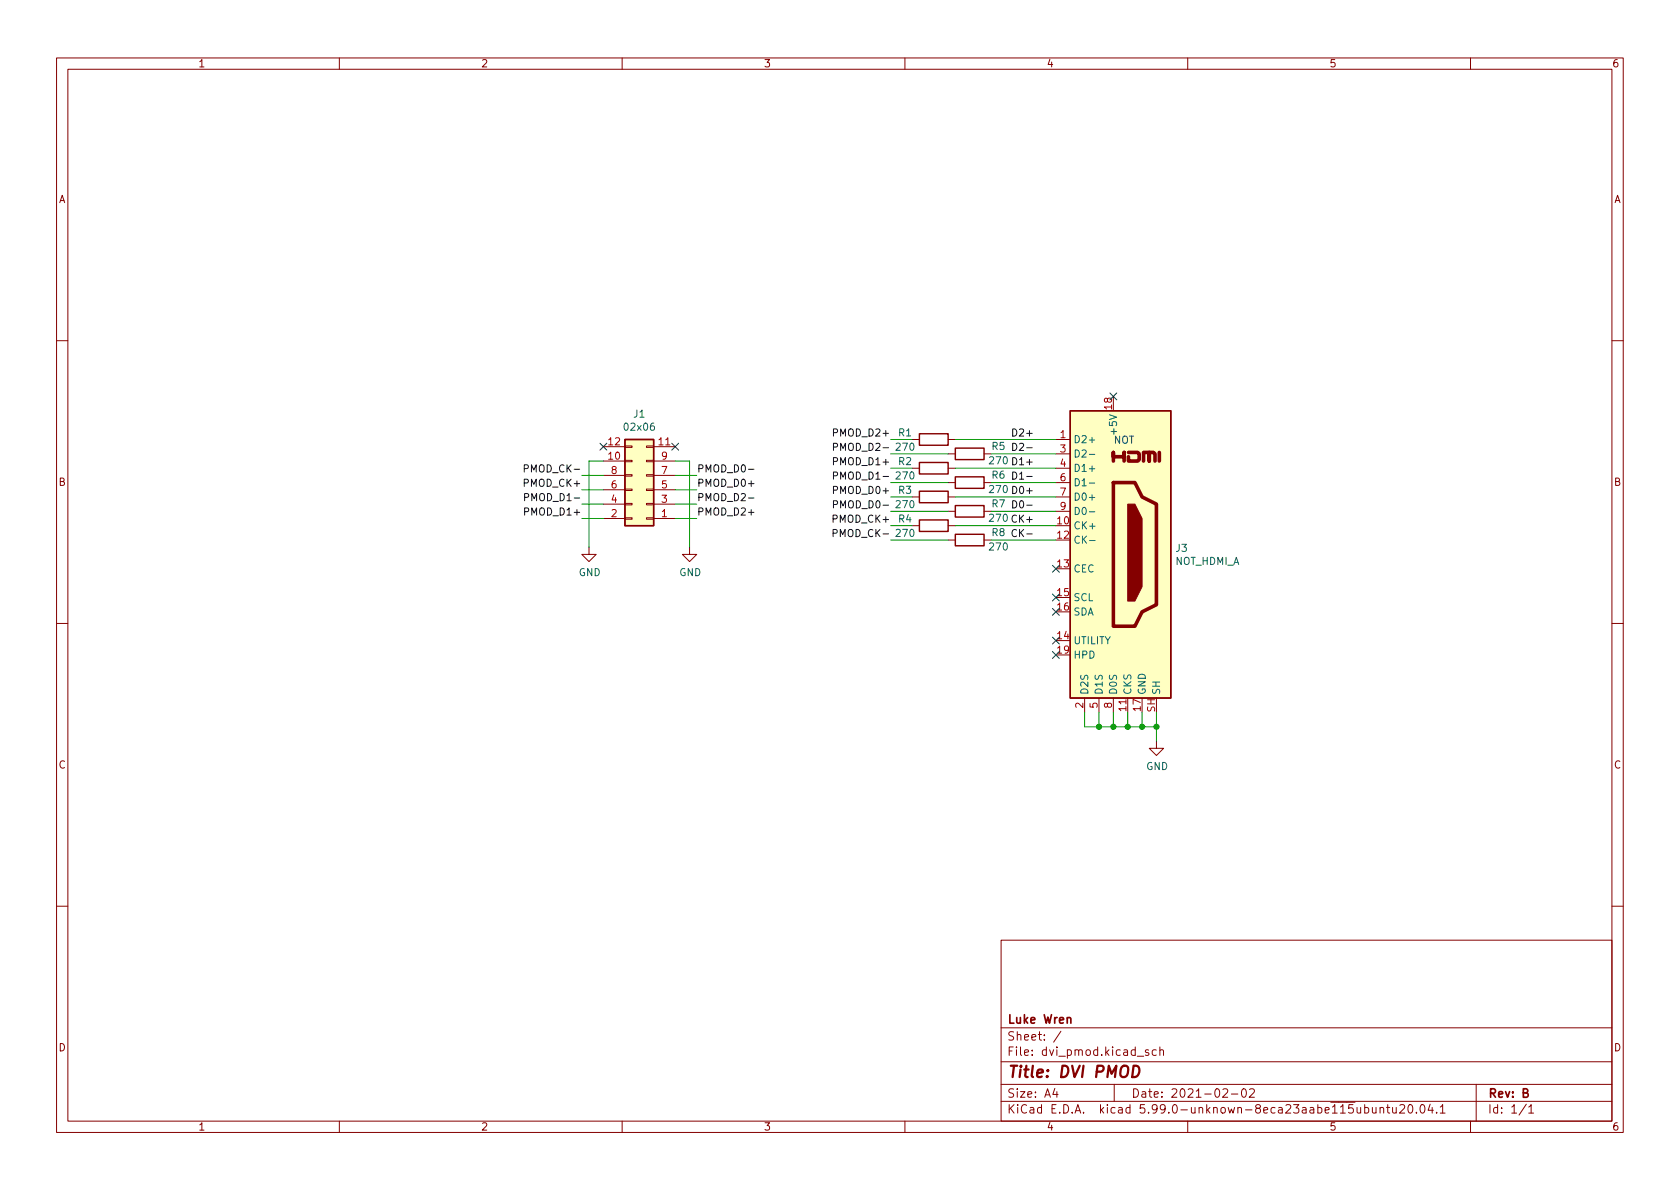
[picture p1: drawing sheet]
<svg xmlns="http://www.w3.org/2000/svg" width="297mm" height="210mm" viewBox="0 0 297 210" stroke-linecap="round" stroke-linejoin="round" font-family="sans-serif">
<g fill="none" stroke="#840000" stroke-width=".18">
<path d="M10 10.2h277v190.1h-277zM12 12.2h273v186.1h-273zM60 10.2v2M110 10.2v2M160 10.2v2M210 10.2v2M260 10.2v2M10 60.2h2M106.7 79h3.8M110.5 78.9h1.3v.2h-1.3zM114.3 78.9h1.3v.2h-1.3zM115.6 79h3.8"/>
<path d="M161.3 77.7h1.3M167.6 77.7h1.3M186.7 77.7h2.5M285 60.2h2M104.1 96.8v1.2h1.3l-1.3 1.3-1.2-1.3h1.2M106.7 91.7h3.8M106.7 81.5h3.8M106.7 89.1h3.8M106.7 86.6h3.8M106.7 84.1h3.8M110.5 81.4h1.3v.3h-1.3zM110.5 83.9h1.3v.3h-1.3z"/>
<path d="M110.5 89h1.3v.3h-1.3zM110.5 91.6h1.3v.2h-1.3zM110.5 86.5h1.3v.2h-1.3zM114.3 81.4h1.3v.3h-1.3zM114.3 83.9h1.3v.3h-1.3zM114.3 89h1.3v.3h-1.3zM114.3 91.6h1.3v.2h-1.3zM114.3 86.5h1.3v.2h-1.3zM115.6 91.7h3.8M115.6 81.5h3.8M115.6 89.1h3.8M115.6 86.6h3.8"/>
<path d="M115.6 84.1h3.8M121.9 96.8v1.2h1.3l-1.3 1.3-1.3-1.3h1.3M161.3 87.9h1.3M161.3 82.8h1.3M161.3 93h1.3M167.6 87.9h1.3M167.6 80.3h1.3M167.6 82.8h1.3M167.6 85.3h1.3M167.6 90.4h1.3M167.6 93h1.3M167.6 95.5h1.3"/>
<path d="M174 80.3h1.3M174 85.3h1.3M174 90.4h1.3M174 95.5h1.3M186.7 87.9h2.5M186.7 80.3h2.5M186.7 82.8h2.5M186.7 85.3h2.5M186.7 90.4h2.5M10 110.2h2M285 110.2h2M191.8 123.4v2.6"/>
<path d="M194.3 123.4v2.6M196.8 123.4v2.6M199.4 123.4v2.6M204.5 131.1v1.2h1.2l-1.2 1.3-1.3-1.3h1.3M10 160.2h2M177 166.3h108v32h-108zM285 160.2h2M60 198.3v2M110 198.3v2M160 198.3v2M177 194.8h108M177 191.8h108"/>
<path d="M177 187.8h108M177 181.8h108M186.5 192.5l-.4 1h1M186.9 193v1M187.6 182.4l-1.3 1.9M197 191.8v3M201.1 186.8h1.1M203.1 185.7l-.4-.1-.2 .2 .1 .3 .5 .1v.4h-.6M204.4 185.7l-.4-.1-.3 .3v.4l.2 .3h.5M205.1 185.8l.2-.2 .3 .1 .1 .9M205.1 185.1v1.5M210 198.3v2"/>
<path d="M216.2 192.7l.6-.2 .2 .2 .1 .3-1 1h1M217.7 193.5h1.2M219.7 192.6l.2-.1a.81 .81 0 0 1 .5 .7 .81 .81 0 0 1-.3 .8h-.1a.81 .81 0 0 1-.6-.6 .81 .81 0 0 1 .3-.8zM220.9 192.7l.6-.2 .2 .2 .1 .3-.9 1h.9M244 196l.2-.2 .4 .1v.9M244 195.8v1M245.1 195.8h.6M245.4 195.3v1.3l.3 .2M246.2 195.8l.1 1h.3l.3-.1M246.9 195.8v1M247.5 195.5l.6-.2 .2 .2 .1 .3-1 1h1M249.1 195.5l.2-.2a.81 .81 0 0 1 .6 .7 .81 .81 0 0 1-.3 .8h-.2a.81 .81 0 0 1-.3-1.3z"/>
<path d="M250.4 196.7v.1M251.3 195.4l.1-.1a.81 .81 0 0 1 .6 .7 .81 .81 0 0 1-.3 .8h-.1a.81 .81 0 0 1-.6-.6 .81 .81 0 0 1 .3-.8zM252.9 195.3l-.4 1h.9M253.2 195.8v1M254 196.7v.1M254.7 195.8l.4-.5v1.5M254.7 196.8h.8M260 198.3v2M261 191.8v6.5M269.9 195.3l-1.3 1.9M270.3 195.8l.4-.5v1.5M270.3 196.8h.9"/>
</g>
<path d="M200.4 188.5h.5a1.08 1.08 0 0 1 .6 1 1.08 1.08 0 0 1-.8 1h-.5z" fill="none" stroke="#840000" stroke-width=".4"/>
<path d="M188.7 180.1l.2-.2 .4 .1v.9" fill="none" stroke="#840000" stroke-width=".3"/>
<path d="M110.5 77.7h5.1v15.3h-5.1zM162.6 76.7h5v2h-5zM168.9 79.2h5.1v2.1h-5.1zM189.2 72.6h17.8v50.8h-17.8zM162.6 86.9h5v2h-5zM162.6 81.8h5v2h-5zM162.6 91.9h5v2.1h-5zM168.9 94.5h5.1v2h-5.1zM168.9 89.4h5.1v2h-5.1zM168.9 84.3h5.1v2.1h-5.1z" fill="none" stroke="#840000" stroke-width=".25"/>
<g fill="#ffffc2" stroke="#ffffc2" stroke-width=".18">
<path d="M110.5 77.7h5.1v15.3h-5.1z"/>
<path d="M189.2 72.6h17.8v50.8h-17.8z"/>
</g>
<path d="M196.8 81.5v-1.5v.8h2v-.8v1.5M196.8 85.3h3.9l1.2 2.6 2.6 1.2v17.8l-2.6 1.3-1.2 2.5h-3.9zM199.5 80h1.7l.2 .3v1l-.2 .2h-1.7v-.7M202.2 81.5v-1.5h1v1.5v-1.5h.8l.2 .3v1.2M205 80v1.5" fill="none" stroke="#840000" stroke-width=".63"/>
<path d="M199.4 89.1h1.3l1.2 2.6v12.1l-1.2 2.5h-1.3z" fill="#840000" stroke="#840000" stroke-width=".18"/>
<path d="M192.6 80.3h1M192.6 85.4h1M192.6 90.5h1M192.7 95.6h.9" fill="none" stroke="#006464" stroke-width=".18"/>
<g fill="none" stroke="#0f0f0f" stroke-width=".18">
<path d="M147.4 79.1l.6-.1 .1-.2-.1-.3-.6-.1v1.3M147.4 76.5h.6l.1-.2-.1-.3-.6-.2v1.3M179.1 75.8a.64 .64 0 0 1 .7 .7 .64 .64 0 0 1-.7 .6zM179.1 78.4a.64 .64 0 0 1 .7 .6 .64 .64 0 0 1-.7 .7zM92.7 82.9l.6-.1 .1-.2v-.3l-.7-.1v1.3M92.8 90.5l.6-.1 .1-.2-.1-.3-.6-.1v1.3M92.8 87.9h.6l.1-.2-.1-.3-.6-.1v1.2M132.3 83h1M132.3 88.1h1M147.3 94.3l.6-.1 .1-.1v-.4l-.7-.1v1.3M147.4 89.2h.6l.1-.2-.1-.3-.6-.2v1.3M147.4 86.7l.6-.1 .1-.2-.1-.3-.6-.1v1.3"/>
<path d="M147.4 84.1h.6l.1-.2-.1-.3-.6-.1v1.2M147.4 81.6l.6-.1 .1-.1-.1-.4-.6-.1v1.3M179.1 88.5a.64 .64 0 0 1 .7 .7 .64 .64 0 0 1-.7 .6zM179.1 86a.64 .64 0 0 1 .7 .6 .64 .64 0 0 1-.7 .7zM179.1 83.5a.64 .64 0 0 1 .7 .6 .64 .64 0 0 1-.7 .6zM179.1 80.9a.64 .64 0 0 1 .7 .7 .64 .64 0 0 1-.7 .6zM179.7 93.7a.6 .6 0 0 0-.8 .5 .6 .6 0 0 0 .6 .7l.2-.1"/>
</g>
<g fill="none" stroke="#009600" stroke-width=".18">
<path d="M157.5 77.7h3.8M168.9 77.7h17.8M102.9 84.1h3.8M102.9 86.6h3.8M102.9 89.1h3.8M102.9 91.7h3.8M106.7 81.5h-2.6v15.3M119.4 81.5h2.5v15.3M119.4 84.1h3.8M119.4 86.6h3.8M119.4 89.1h3.8M119.4 91.7h3.8"/>
<path d="M157.5 85.3h10.1M157.5 87.9h3.8M157.5 82.8h3.8M157.5 80.3h10.1M157.5 93h3.8M157.5 95.5h10.1M157.5 90.4h10.1M168.9 87.9h17.8M168.9 82.8h17.8M168.9 93h17.8M175.3 85.3h11.4M175.3 80.3h11.4"/>
<path d="M175.3 95.5h11.4M175.3 90.4h11.4M191.8 126v2.5h12.7M194.3 126v2.5M196.8 126v2.5M199.4 126v2.5M201.9 126v2.5M204.5 126v5.1"/>
</g>
<g fill="none" stroke="#000084" stroke-width=".18">
<path d="M106.1 78.4l1.2 1.2M107.3 78.4l-1.2 1.2M118.8 78.4l1.2 1.2M120 78.4l-1.2 1.2M196.2 69.5l1.3 1.2M197.5 69.5l-1.3 1.2M186.1 100l1.2 1.2M187.3 100l-1.2 1.2M186.1 115.2l1.2 1.2M186.1 105l1.2 1.3M186.1 107.6l1.2 1.2M186.1 112.7l1.2 1.2"/>
<path d="M187.3 115.2l-1.2 1.2M187.3 105l-1.2 1.3M187.3 107.6l-1.2 1.2M187.3 112.7l-1.2 1.2"/>
</g>
<g fill="#009600" stroke="#009600" stroke-width=".18">
<circle cx="194.3" cy="128.5" r=".46"/>
<circle cx="196.8" cy="128.5" r=".46"/>
<circle cx="199.4" cy="128.5" r=".46"/>
<circle cx="201.9" cy="128.5" r=".46"/>
<circle cx="204.5" cy="128.5" r=".46"/>
</g>
<text font-size="2.8" fill="#840000" x="178" y="190.6">Title: DVI PMOD</text>
<g font-size="2.1" fill="#840000">
<text x="178" y="184">Sheet: /</text>
<text x="178" y="181">Luke Wren</text>
<text x="178" y="186.7">File: dvi_pmod.kicad_sch</text>
<text x="178" y="196.9">KiCad E.D.A. kicad 5.99.0-unknown-8eca23aabe~115~ubuntu20.04.1</text>
<text x="178" y="194.1">Size: A4</text>
<text x="200" y="194.1">Date: 2021-02-02</text>
<text x="263" y="194.1">Rev: B</text>
<text x="263" y="196.9">Id: 1/1</text>
</g>
<g font-size="1.8" fill="#840000">
<text x="35" y="11.9">1</text>
<text x="85" y="11.9">2</text>
<text x="135" y="11.9">3</text>
<text x="185" y="11.9">4</text>
<text x="235" y="11.9">5</text>
<text x="285" y="11.9">6</text>
<text x="10.3" y="35.9">A</text>
<text x="285.3" y="35.9">A</text>
<text x="10.3" y="85.9">B</text>
<text x="285.3" y="85.9">B</text>
<text x="10.3" y="135.9">C</text>
<text x="285.3" y="135.9">C</text>
<text x="10.3" y="185.9">D</text>
<text x="285.3" y="185.9">D</text>
<text x="35" y="199.9">1</text>
<text x="85" y="199.9">2</text>
<text x="135" y="199.9">3</text>
<text x="185" y="199.9">4</text>
<text x="235" y="199.9">5</text>
<text x="285" y="199.9">6</text>
</g>
<g font-size="1.8" fill="#006464">
<text x="110.6" y="76.2">02x06</text>
<text x="112" y="73.8">J1</text>
<text x="158.9" y="77.2">R1</text>
<text x="197.5" y="76.3" transform="rotate(-90 197.5 76.3)">+5V</text>
<text x="158.9" y="82.2">R2</text>
<text x="175.1" y="82.1">270</text>
<text x="175.4" y="79.6">R5</text>
<text x="189.7" y="78.4">D2+</text>
<text x="189.7" y="80.9">D2-</text>
<text x="189.7" y="83.4">D1+</text>
<text x="158.9" y="87.3">R3</text>
<text x="175.1" y="87.2">270</text>
<text x="175.4" y="89.7">R7</text>
<text x="175.4" y="84.6">R6</text>
<text x="189.7" y="86">D1-</text>
<text x="189.7" y="88.5">D0+</text>
<text x="158.9" y="92.4">R4</text>
<text x="175.1" y="92.3">270</text>
<text x="175.4" y="94.8">R8</text>
<text x="189.7" y="93.6">CK+</text>
<text x="189.7" y="91.1">D0-</text>
<text x="102.3" y="101.9">GND</text>
<text x="120.1" y="101.9">GND</text>
<text x="175.1" y="97.3">270</text>
<text x="189.7" y="96.1">CK-</text>
<text x="189.7" y="101.2">CEC</text>
<text x="207.7" y="99.9">NOT_HDMI_A</text>
<text x="207.9" y="97.6">J3</text>
<text x="189.7" y="106.3">SCL</text>
<text x="189.7" y="113.9">UTILITY</text>
<text x="189.7" y="108.8">SDA</text>
<text x="189.7" y="116.5">HPD</text>
<text x="192.4" y="122.9" transform="rotate(-90 192.4 122.9)">D2S</text>
<text x="194.9" y="122.9" transform="rotate(-90 194.9 122.9)">D1S</text>
<text x="197.5" y="122.9" transform="rotate(-90 197.5 122.9)">D0S</text>
<text x="200" y="122.9" transform="rotate(-90 200 122.9)">CKS</text>
<text x="202.6" y="122.9" transform="rotate(-90 202.6 122.9)">GND</text>
<text x="205.1" y="122.9" transform="rotate(-90 205.1 122.9)">SH</text>
<text x="202.6" y="136.2">GND</text>
</g>
<g font-size="1.8" fill="#0f0f0f">
<text x="147.9" y="77.2">PMOD_D2+</text>
<text x="179.6" y="77.2">D2+</text>
<text x="93.4" y="83.5">PMOD_CK-</text>
<text x="123.2" y="83.5">PMOD_D0-</text>
<text x="147.9" y="82.3">PMOD_D1+</text>
<text x="148.3" y="79.7">PMOD_D2- 270</text>
<text x="179.6" y="82.3">D1+</text>
<text x="180" y="79.7">D2-</text>
<text x="93" y="86.1">PMOD_CK+</text>
<text x="93.7" y="88.6">PMOD_D1-</text>
<text x="123.2" y="86.1">PMOD_D0+</text>
<text x="123.2" y="88.6">PMOD_D2-</text>
<text x="147.9" y="87.3">PMOD_D0+</text>
<text x="148.3" y="89.9">PMOD_D0- 270</text>
<text x="148.3" y="84.8">PMOD_D1- 270</text>
<text x="179.6" y="87.3">D0+</text>
<text x="180" y="89.9">D0-</text>
<text x="180" y="84.8">D1-</text>
<text x="93.3" y="91.1">PMOD_D1+</text>
<text x="123.2" y="91.1">PMOD_D2+</text>
<text x="147.6" y="92.4">PMOD_CK+</text>
<text x="148" y="95">PMOD_CK- 270</text>
<text x="179.3" y="92.4">CK+</text>
<text x="179.7" y="95">CK-</text>
</g>
<g font-size="1.8" fill="#a90000">
<text x="187.5" y="77.5">1</text>
<text x="196.6" y="72.4" transform="rotate(-90 196.6 72.4)">18</text>
<text x="107.6" y="81.3">10</text>
<text x="107.6" y="78.7">12</text>
<text x="108.1" y="83.8">8</text>
<text x="116.5" y="78.7">11</text>
<text x="117" y="83.8">7</text>
<text x="117" y="81.3">9</text>
<text x="187.5" y="80">3</text>
<text x="187.5" y="82.5">4</text>
<text x="108.1" y="88.9">4</text>
<text x="108.1" y="86.4">6</text>
<text x="117" y="88.9">3</text>
<text x="117" y="86.4">5</text>
<text x="187.5" y="85.1">6</text>
<text x="187.5" y="87.6">7</text>
<text x="108.1" y="91.4">2</text>
<text x="117" y="91.4">1</text>
<text x="187" y="92.7">10</text>
<text x="187" y="95.2">12</text>
<text x="187.5" y="90.2">9</text>
<text x="187" y="100.3">13</text>
<text x="187" y="105.4">15</text>
<text x="187" y="107.9">16</text>
<text x="187" y="113">14</text>
<text x="187" y="115.6">19</text>
<text x="191.5" y="125.2" transform="rotate(-90 191.5 125.2)">2</text>
<text x="194.1" y="125.2" transform="rotate(-90 194.1 125.2)">5</text>
<text x="196.6" y="125.2" transform="rotate(-90 196.6 125.2)">8</text>
<text x="199.1" y="125.7" transform="rotate(-90 199.1 125.7)">11</text>
<text x="201.7" y="125.7" transform="rotate(-90 201.7 125.7)">17</text>
<text x="204.2" y="125.9" transform="rotate(-90 204.2 125.9)">SH</text>
</g>
<text font-size="1.8" fill="#0000c2" x="196.8" y="78.4">NOT</text>
</svg>
